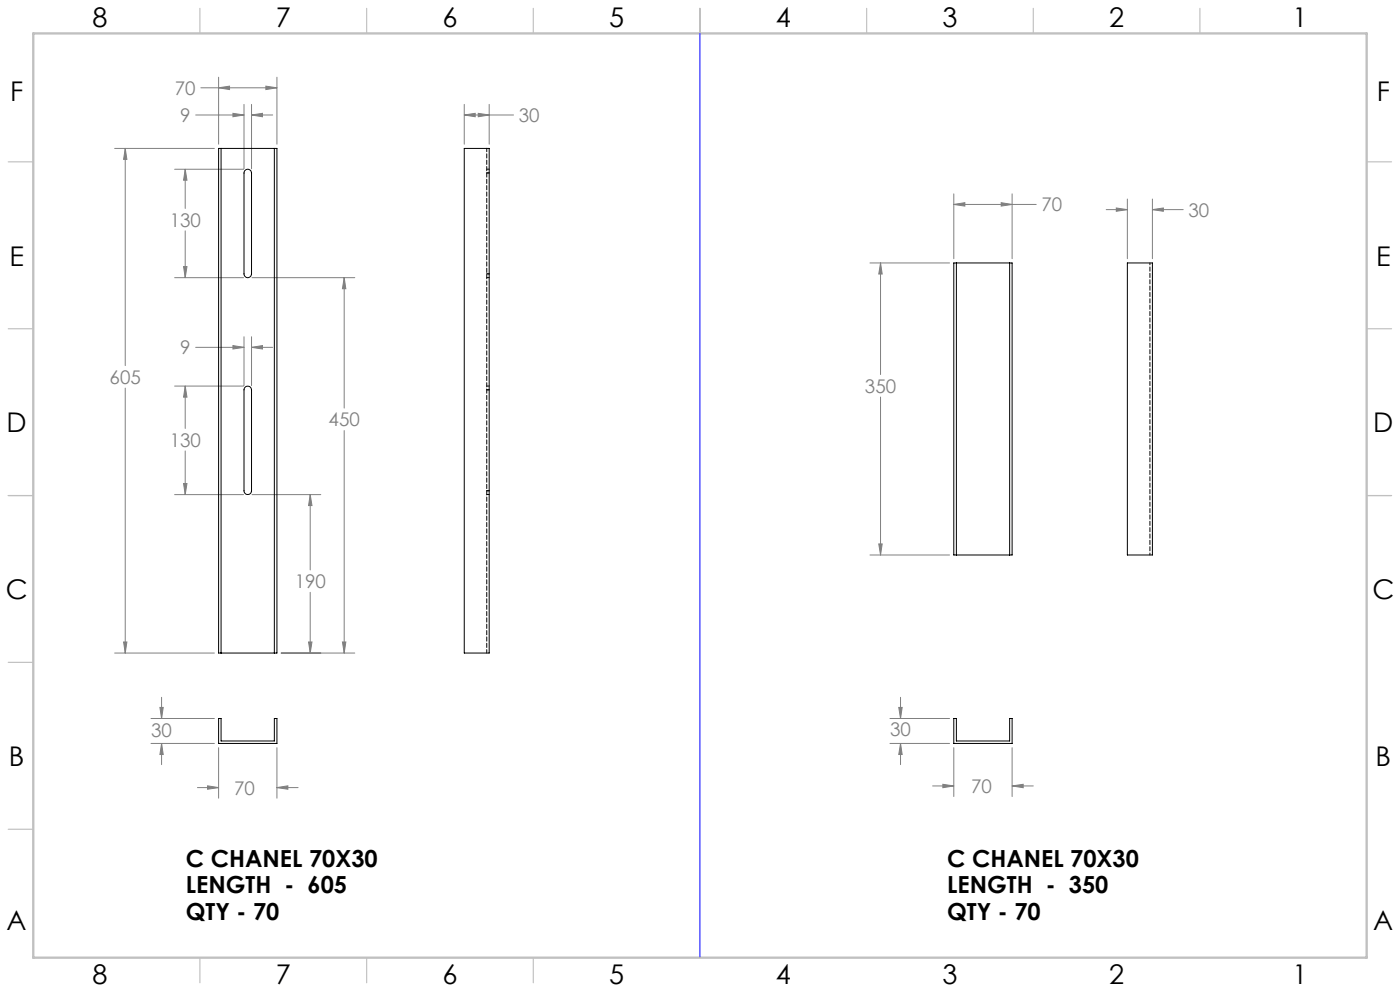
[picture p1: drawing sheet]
<svg xmlns="http://www.w3.org/2000/svg" width="420mm" height="297mm" viewBox="0 0 420 297" stroke-linecap="round" stroke-linejoin="round" font-family="sans-serif">
<g fill="none" stroke="#808080" stroke-width=".3">
<path d="M58.7 34.5h14.5M60.3 26.3h22.8M65.6 26.3l3.3-.5v1zM65.6 23.1v20.1M69.9 34l3.3 .5-3.3 .5zM73.2 31.3v19.3M75.5 34.5l3.2-.5v1zM75.5 31.3v19.3M75.5 34.5h6.3M79.8 25.8l3.3 .5-3.3 .5zM83.1 23.1v20.1M139.3 34.5l3.3-.5v1z"/>
<path d="M139.3 34.5h14.8M139.3 31.3v11.9M143.5 34l3.3 .5-3.3 .5zM146.8 31.3v11.9M34.4 44.5h29.9M37.6 44.5l.5 3.3h-1zM37.6 44.5v65.1M52.4 50.7h20.7M55.6 50.7l.5 3.3h-1zM55.6 50.7v11.8M286.1 58.1v19.4M303.6 58.1v19.4"/>
<path d="M338.2 59.7v17.8M345.7 59.7v17.8M55.1 79.9h1l-.5 3.3zM55.6 69.2v14M261 78.8h23.9M264.2 78.8l.5 3.3h-1.1zM264.2 78.8v33.5M286.1 61.3l3.4-.6v1.1zM286.1 61.3h24.8M300.4 60.7l3.2 .6-3.2 .5zM331.9 62.8h6.3M334.9 62.3l3.3 .5-3.3 .5z"/>
<path d="M345.7 62.8l3.3-.5v1zM345.7 62.8h9.3M52.4 83.2h20.7M75.6 83.2h30.8M103.3 83.2l.5 3.3h-1.1zM103.3 83.2v39.1M37.6 116.3v79.4M52.4 115.7h20.7M55.6 115.7l.5 3.3h-1zM55.6 115.7v12.7M58.7 104.1h14.5M69.9 103.6l3.3 .5-3.3 .5z"/>
<path d="M73.2 100.9v14.7M75.5 104.1l3.2-.5v1zM75.5 100.9v14.7M75.5 104.1h6.3M264.2 119v47.3M55.6 135.1v13.1M103.3 129v66.7M52.4 148.2h20.7M55.1 144.9h1l-.5 3.3zM75.6 148.2h20.6M93.1 148.2l.5 3.3h-1zM93.1 148.2v22.6"/>
<path d="M93.1 177.5v18.2M261 166.3h23.9M263.6 163h1.1l-.5 3.3zM34.4 195.7h29.9M37.1 192.4h1l-.5 3.3zM84.3 195.7h22.1M92.6 192.4h1l-.5 3.3zM102.7 192.4h1.1l-.5 3.3zM45.3 215.3h19M48 212h1l-.5 3.3zM48.5 209v6.3M267 215.3h17.9"/>
<path d="M269.6 212h1.1l-.5 3.3zM270.2 209v6.3M45.3 222.8h19M48.5 222.8l.5 3.3h-1zM48.5 222.8v6.4M59.2 236h6.4M62.3 235.5l3.3 .5-3.3 .5zM65.6 224.1v15.1M83.1 236l3.3-.5v1zM83.1 224.1v15.1M83.1 236h6.3M267 222.8h17.9"/>
<path d="M270.2 222.8l.5 3.3h-1.1zM270.2 222.8v6.4M279.8 235.5h6.3M282.9 235.1l3.2 .4-3.2 .6zM286.1 224.1v14.6M303.6 235.5l3.4-.4v1zM303.6 224.1v14.6M303.6 235.5h6.4"/>
</g>
<g fill="none" stroke="#c0c0c0" stroke-width=".35">
<path d="M60 2.5v7.5M110 2.5v7.5M160 2.5v7.5M210 2.5v7.5M260 2.5v7.5M310 2.5v7.5M360 2.5v7.5M2.5 48.5h7.5M410 48.5h7.5M2.5 98.5h7.5M410 98.5h7.5M2.5 148.5h7.5"/>
<path d="M410 148.5h7.5M2.5 198.5h7.5M2.5 248.5h7.5M60 287v7.5M110 287v7.5M160 287v7.5"/>
</g>
<path d="M10 10h400v277h-400z" fill="none" stroke="#c0c0c0" stroke-width=".7"/>
<path d="M210 10v276.8" fill="none" stroke="#00f" stroke-width=".3"/>
<path d="M37.6 44.5l.5 3.3h-1zM37.1 192.4h1l-.5 3.3zM65.6 26.3l3.3-.5v1zM79.8 25.8l3.3 .5-3.3 .5zM93.1 148.2l.5 3.3h-1zM92.6 192.4h1l-.5 3.3zM102.7 192.4h1.1l-.5 3.3zM103.3 83.2l.5 3.3h-1.1zM75.5 34.5l3.2-.5v1zM69.9 34l3.3 .5-3.3 .5zM55.6 50.7l.5 3.3h-1zM55.1 79.9h1l-.5 3.3zM55.6 115.7l.5 3.3h-1zM55.1 144.9h1l-.5 3.3zM75.5 104.1l3.2-.5v1zM69.9 103.6l3.3 .5-3.3 .5zM139.3 34.5l3.3-.5v1zM143.5 34l3.3 .5-3.3 .5zM48.5 222.8l.5 3.3h-1zM48 212h1l-.5 3.3zM83.1 236l3.3-.5v1zM62.3 235.5l3.3 .5-3.3 .5zM264.2 78.8l.5 3.3h-1.1zM263.6 163h1.1l-.5 3.3zM286.1 61.3l3.4-.6v1.1zM300.4 60.7l3.2 .6-3.2 .5zM270.2 222.8l.5 3.3h-1.1zM269.6 212h1.1l-.5 3.3zM303.6 235.5l3.4-.4v1zM282.9 235.1l3.2 .4-3.2 .6zM345.7 62.8l3.3-.5v1zM334.9 62.3l3.3 .5-3.3 .5z" fill="#808080"/>
<path d="M65.6 44.5h17.5v151.2h-17.5zM66.3 44.5v151.2M73.6 51a1.13 1.13 0 0 1 1.2-.2 1.13 1.13 0 0 1 .7 1.1v30.2a1.13 1.13 0 0 1-1.2 1.1 1.13 1.13 0 0 1-1.1-1.1v-30.2zM82.3 44.5v151.2M139.3 44.5h7.5v151.2h-7.5zM286.1 78.8h17.5v87.5h-17.5zM286.9 78.8v87.5M302.9 78.8v87.5M338.2 78.8h7.5v87.5h-7.5zM73.6 116a1.13 1.13 0 0 1 1.2-.2 1.13 1.13 0 0 1 .7 1v30.3a1.13 1.13 0 0 1-1.2 1.1 1.13 1.13 0 0 1-1.1-1.1v-30.3zM65.6 215.3h.7v6.8h16v-6.8h.8v7.5h-17.5zM286.1 215.3h.8v6.8h16v-6.8h.7v7.5h-17.5z" fill="none" stroke="#000" stroke-width=".3"/>
<path d="M146 44.5v151.2" fill="none" stroke="#000" stroke-width=".3" stroke-dasharray="1.3 .6" stroke-dashoffset=".3"/>
<path d="M146.8 51.8h-.8M146.8 50.7h-.8M146 83.2h.8M146.8 82.1h-.8M146.8 116.8h-.8M146.8 115.7h-.8M146 148.2h.8M146.8 147.1h-.8" fill="none" stroke="#000" stroke-width=".3" stroke-dasharray="1.3 .6" stroke-dashoffset=".4"/>
<path d="M345 78.8v87.5" fill="none" stroke="#000" stroke-width=".3" stroke-dasharray="1.3 .6" stroke-dashoffset=".7"/>
<g font-size="8.1">
<text x="27.8" y="8">8</text>
<text x="82.8" y="8">7</text>
<text x="132.8" y="8">6</text>
<text x="182.8" y="8">5</text>
<text x="232.8" y="8">4</text>
<text x="282.8" y="8">3</text>
<text x="332.8" y="8">2</text>
<text x="387.8" y="8">1</text>
<text x="3" y="30.4">F</text>
<text x="413" y="30.4">F</text>
<text x="2.8" y="79.6">E</text>
<text x="412.8" y="79.6">E</text>
<text x="2" y="129.6">D</text>
<text x="412" y="129.6">D</text>
<text x="1.7" y="179.6">C</text>
<text x="411.7" y="179.6">C</text>
<text x="2.7" y="229.6">B</text>
<text x="412.7" y="229.6">B</text>
<text x="2" y="278.9">A</text>
<text x="412" y="278.9">A</text>
<text x="27.8" y="295">8</text>
<text x="82.8" y="295">7</text>
<text x="132.8" y="295">6</text>
<text x="182.8" y="295">5</text>
<text x="232.8" y="295">4</text>
<text x="282.8" y="295">3</text>
<text x="332.8" y="295">2</text>
<text x="387.8" y="295">1</text>
</g>
<g font-size="7.1">
<text x="55.8" y="259.7">C CHANEL 70X30</text>
<text x="284.1" y="259.7">C CHANEL 70X30</text>
<text x="55.8" y="267.8">LENGTH - 605</text>
<text x="284.1" y="267.8">LENGTH - 350</text>
<text x="55.8" y="275.8">QTY - 70</text>
<text x="284.1" y="275.8">QTY - 70</text>
</g>
<g font-size="5.6" fill="#808080">
<text x="52.5" y="28.4">70</text>
<text x="54" y="36.6">9</text>
<text x="155.7" y="36.6">30</text>
<text x="312.5" y="63.4">70</text>
<text x="356.6" y="64.9">30</text>
<text x="50.9" y="67.9">130</text>
<text x="54" y="106.2">9</text>
<text x="32.9" y="115.1">605</text>
<text x="259.5" y="117.7">350</text>
<text x="98.6" y="127.8">450</text>
<text x="50.9" y="133.9">130</text>
<text x="88.4" y="176.3">190</text>
<text x="45.4" y="220.8">30</text>
<text x="267" y="220.5">30</text>
<text x="70.2" y="238.1">70</text>
<text x="291.3" y="237.7">70</text>
</g>
</svg>
